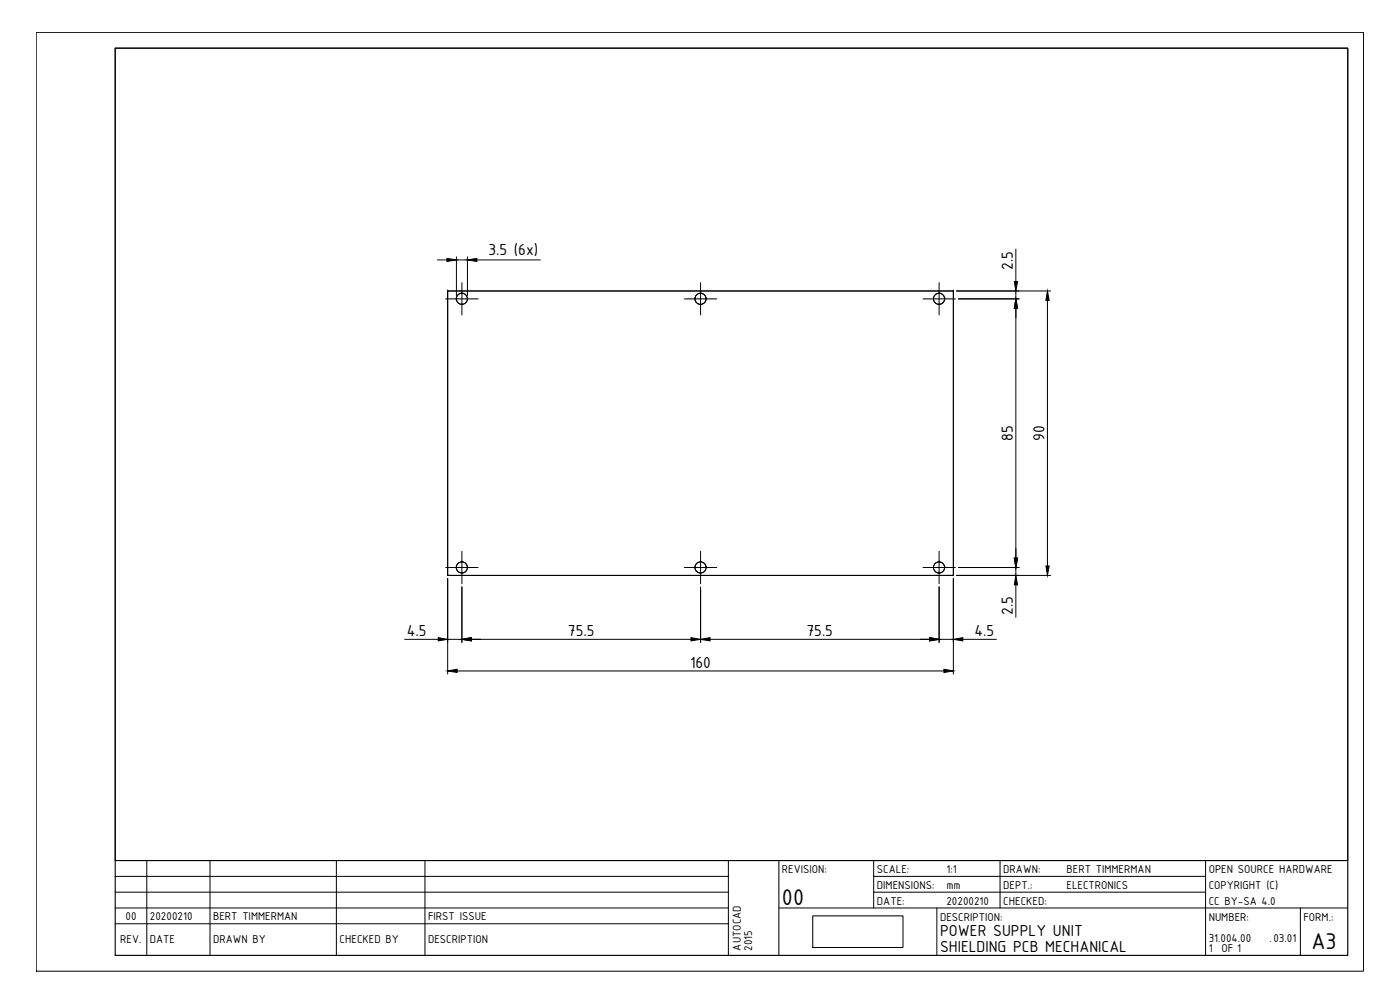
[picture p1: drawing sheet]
<svg xmlns="http://www.w3.org/2000/svg" width="420mm" height="297mm" viewBox="0 0 420 297" stroke-linecap="round" stroke-linejoin="round" font-family="sans-serif">
<!-- layer: GENERAL -->
<g fill="none" stroke="#000" stroke-width=".3">
<path d="M34.6 14.4h369.9v243.8h-369.9zM133.8 89.7h9.7M138.6 84.8v9.7M205.4 89.7h9.7M210.3 84.8v9.7M277 89.7h9.7M281.8 84.8v9.7M133.8 170.3h9.7M138.6 165.4v9.7M205.4 170.3h9.7M210.3 165.4v9.7M277 170.3h9.7"/>
<path d="M281.8 165.4v9.7"/>
</g>
<!-- layer: SHIELDING_PCB -->
<g fill="none" stroke="#000" stroke-width=".3">
<path d="M134.4 87.3h151.7v85.3h-151.7zM134.4 87.3h.1M137 89.7h.1M138.6 91.3h.1M138.6 88h.1M140.3 89.7h.1M208.6 89.7h.1M210.3 91.3h.1M210.3 88h.1M211.9 89.7h.1M280.2 89.7h.1M281.8 91.3h.1"/>
<path d="M281.8 88h.1M283.5 89.7h.1M286.1 87.3h.1M134.4 172.6h.1M137 170.3h.1M138.6 171.9h.1M138.6 168.6h.1M140.3 170.3h.1M208.6 170.3h.1M210.3 171.9h.1M210.3 168.6h.1M211.9 170.3h.1"/>
<path d="M280.2 170.3h.1M281.8 171.9h.1M281.8 168.6h.1M283.5 170.3h.1M286.1 172.6h.1"/>
<circle cx="138.6" cy="89.7" r="1.67"/>
<circle cx="210.2" cy="89.7" r="1.67"/>
<circle cx="281.8" cy="89.7" r="1.67"/>
<circle cx="138.6" cy="170.3" r="1.67"/>
<circle cx="210.2" cy="170.3" r="1.67"/>
<circle cx="281.8" cy="170.3" r="1.67"/>
</g>
<!-- layer: TITLEBLOCK -->
<g fill="none" stroke="#000" stroke-width=".3">
<path d="M10.9 9.7h398.3v281.7h-398.3zM34.6 258.2h369.9M44.1 258.2v28.5M63 258.2v28.5M101 258.2v28.5M127.5 258.2v28.5M218.6 258.2v28.5M233.8 258.2v28.5M262.2 258.2v14.2M300.1 258.2v14.2M361.8 258.2v28.5M34.6 272.4h184"/>
<path d="M34.6 267.7h184M34.6 277.2h184M34.6 262.9h184M233.8 272.4h170.7M262.2 267.7h99.6M262.2 262.9h99.6M281.2 272.4v14.3M390.3 272.4v14.3"/>
</g>
<path d="M34.6 14.4h369.9v272.3h-369.9z" fill="none" stroke="#000" stroke-width=".34"/>
<!-- layer: DIMENSIONS -->
<g fill="none" stroke="#000" stroke-width=".3">
<path d="M131.3 78h2.8M137 77.1v11.6M137 78h3.3M140.3 77.1v11.6M143.1 78h19.1M304.9 74.7v9.8M287 87.3h28.3M287.6 89.7h18.2M304.9 87.3v2.4M304.9 92.5v74.9M314.4 90.1v79.7M134.4 173.6v28.6"/>
<path d="M138.6 176.1v16.7M210.3 176.1v16.7M281.8 176.1v16.7M286.1 173.6v28.6M287 172.6h28.3M287.6 170.3h18.2M304.9 170.3v2.3M304.9 175.5v9.7M121.4 191.8h10.1M134.4 191.8h4.2M141.5 191.8h65.9M213.1 191.8h65.9"/>
<path d="M281.8 191.8h4.3M289 191.8h10M137.2 201.3h146.1"/>
</g>
<g fill="#000" stroke="#000" stroke-width=".3">
<path d="M134.1 77.5l2.9 .5-2.9 .5zM140.3 78l2.8-.5v1zM304.9 89.7l.5 2.8h-1zM304.4 84.5h1l-.5 2.8zM314.4 87.3l.5 2.8h-1zM304.4 167.4h1l-.5 2.9zM304.9 172.6l.5 2.9h-1zM313.9 169.8h1l-.5 2.8zM131.5 191.3l2.9 .5-2.9 .5zM138.6 191.8l2.9-.5v1zM207.4 191.3l2.9 .5-2.9 .5zM210.3 191.8l2.8-.5v1z"/>
<path d="M279 191.3l2.8 .5-2.8 .5zM286.1 191.8l2.9-.5v1zM134.4 201.3l2.8-.5v1zM283.3 200.8l2.8 .5-2.8 .5z"/>
</g>
<!-- layer: 0 -->
<path d="M243.9 274.8h27.1v9.5h-27.1z" fill="none" stroke="#000" stroke-width=".3"/>
<g font-size="7.4">
<text x="234.7" y="271.5">00</text>
<text x="393.6" y="284.7">A3</text>
</g>
<g font-size="5.2">
<text x="146.6" y="76.6">3.5 (6x)</text>
<text x="303.9" y="81" transform="rotate(-90 303.9 81)">2.5</text>
<text x="303.9" y="132.3" transform="rotate(-90 303.9 132.3)">85</text>
<text x="313.4" y="132.3" transform="rotate(-90 313.4 132.3)">90</text>
<text x="303.9" y="184.6" transform="rotate(-90 303.9 184.6)">2.5</text>
<text x="122.1" y="190.9">4.5</text>
<text x="170.5" y="190.9">75.5</text>
<text x="242" y="190.9">75.5</text>
<text x="292.4" y="190.9">4.5</text>
<text x="207.1" y="200.3">160</text>
<text x="282.1" y="281">POWER SUPPLY UNIT</text>
<text x="282.1" y="285.7">SHIELDING PCB MECHANICAL</text>
</g>
<g font-size="3.7">
<text x="234.7" y="262">REVISION:</text>
<text x="263.2" y="262">SCALE:</text>
<text x="284" y="262">1:1</text>
<text x="301.1" y="262">DRAWN:</text>
<text x="320.1" y="262">BERT TIMMERMAN</text>
<text x="362.7" y="262">OPEN SOURCE HARDWARE</text>
<text x="263.2" y="266.7">DIMENSIONS:</text>
<text x="284" y="266.7">mm</text>
<text x="301.1" y="266.7">DEPT.:</text>
<text x="320.1" y="266.7">ELECTRONICS</text>
<text x="362.7" y="266.7">COPYRIGHT (C)</text>
<text x="37.7" y="276">00</text>
<text x="45" y="276">20200210</text>
<text x="64" y="276">BERT TIMMERMAN</text>
<text x="128.5" y="276">FIRST ISSUE</text>
<text x="263.2" y="271.5">DATE:</text>
<text x="284" y="271.5">20200210</text>
<text x="301.1" y="271.5">CHECKED:</text>
<text x="362.7" y="271.5">CC BY-SA 4.0</text>
<text x="282.1" y="276.2">DESCRIPTION:</text>
<text x="362.7" y="276.2">NUMBER:</text>
<text x="391.2" y="276.2">FORM.:</text>
<text x="36.1" y="282.8">REV.</text>
<text x="45" y="282.8">DATE</text>
<text x="64" y="282.8">DRAWN BY</text>
<text x="101.9" y="282.8">CHECKED BY</text>
<text x="128.5" y="282.8">DESCRIPTION</text>
<text x="222.4" y="285.2" transform="rotate(-90 222.4 285.2)">AUTOCAD</text>
<text x="225.7" y="285.2" transform="rotate(-90 225.7 285.2)">2015</text>
<text x="362.7" y="282.6">31.004.00</text>
<text x="362.7" y="285.7">1</text>
<text x="366.6" y="285.7">OF 1</text>
<text x="381" y="282.6">.03.01</text>
</g>
</svg>
